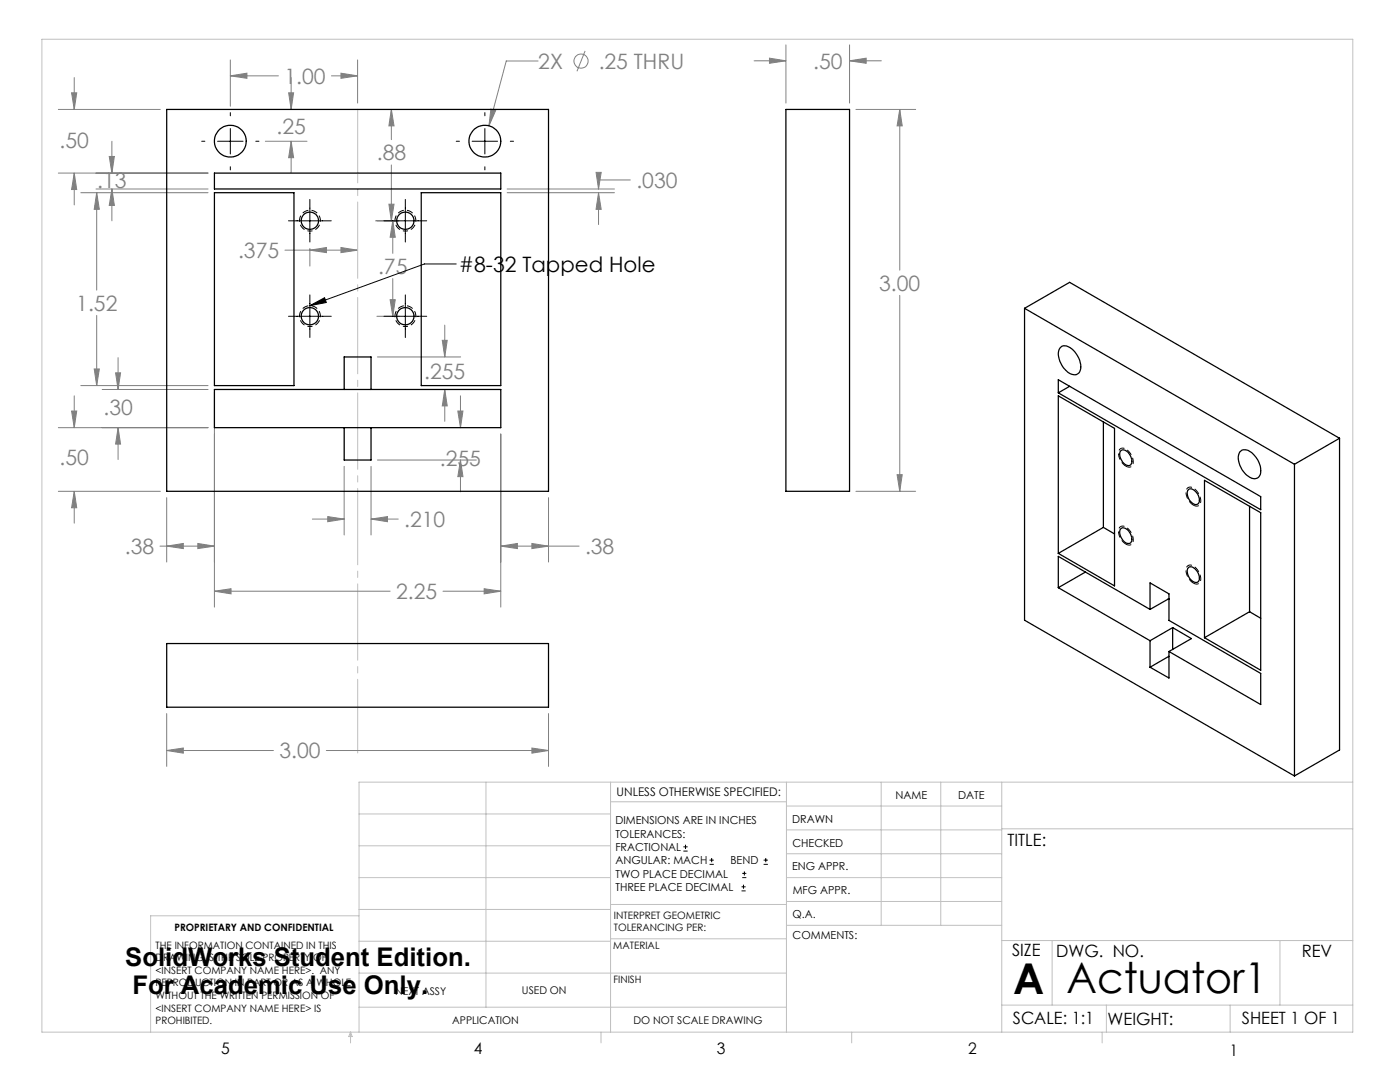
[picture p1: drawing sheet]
<svg xmlns="http://www.w3.org/2000/svg" width="279mm" height="216mm" viewBox="0 0 279 216" stroke-linecap="round" stroke-linejoin="round" font-family="sans-serif">
<g fill="none" stroke="#808080" stroke-width=".2">
<path d="M14.3 18.5h1l-.5 3.3zM14.8 15.5v6.3M46 15.1l3.3-.5v1zM46 12v9.2M46 15.1h9.6M57.6 18.5h1l-.5 3.3zM58.1 15.5v6.3M66.1 15.1h5.3M68.1 14.6l3.3 .5-3.3 .5zM71.4 12v8.6M107.4 12.2h-6.4l-3.4 12.9M116.8 10.2l-1.7 4"/>
<path d="M150.5 12.1h6.3M153.6 11.6l3.2 .5-3.2 .5zM156.8 9v11.6M169.5 12.1l3.4-.5v1zM169.5 9v11.6M169.5 12.1h6.4M11.6 21.8h20.4M11.6 34.5h29.9M14.8 34.5l.5 3.3h-1zM14.8 34.5v6.4M16.1 38.5h25.4M19.2 37.7h22.3"/>
<path d="M19.3 38.5l.5 3.3h-1zM19.3 38.5v19.4M21.8 31.2h1l-.5 3.3zM22.3 37.7l.5 3.3h-1zM22.3 28.2v6.3M22.3 37.7v6.4M53 28.2h8.3M58.1 28.2l.5 3.3h-1zM58.1 28.2v6.3M78.1 21.8l.5 3.3h-1zM78.1 21.8v6.1M78.1 32.9v11.2"/>
<path d="M98 21.8l.9 .2-1.3 3.1zM101.2 37.7h21.4M101.2 38.5h21.4M119 34.4h1l-.5 3.3zM119.5 38.5l.5 3.3h-1zM119.5 38.5v6.3M125.8 35.9h-6.3v1.8M170.8 21.8h11.9M179.6 21.8l.5 3.3h-1.1zM179.6 21.8v32.1M56.9 49.9h14.5M61.8 49.9l3.4-.5v1z"/>
<path d="M61.8 49.6v3.5M68.1 49.4l3.3 .5-3.3 .5zM74.9 44.1h4.7M77.6 40.7h1l-.5 3.4zM77.9 59.8h1l-.5 3.3zM78.4 44.1l.5 3.2h-1zM78.4 44.1v6.5M78.4 55.6v7.5M179.6 58.9v39.1M14.8 79v6.3M16.1 76.9h25.4M18.8 73.6h1l-.5 3.3z"/>
<path d="M19.3 62.9v14M20.4 77.7h21.1M23.1 74.4h1l-.5 3.3zM23.6 71.4v6.3M42.8 78.2v42.9M75.2 63.1h4.4M75.3 71.2h16.6M88.3 67.9h1l-.5 3.3zM88.8 77.7l.5 3.3h-1zM88.8 64.9v6.3M88.8 77.7v6.4M91.9 79v6.3"/>
<path d="M11.6 85.3h29.9M11.6 98h20.4M14.3 82h1l-.5 3.3zM14.8 98l.5 3.3h-1zM14.8 98v6.4M23.6 85.3l.5 3.3h-1zM23.6 85.3v6.4M33.3 99.3v12.8M68.7 93.1v13.7M74 93.1v13.7M75.3 91.8h19.8M91.4 82h1l-.5 3.3z"/>
<path d="M91.9 91.8l.5 3.3h-1zM91.9 91.8v6.3M99.9 86.6v34.5M109.5 99.3v12.8M170.8 98h11.9M179 94.7h1.1l-.5 3.3zM31.9 109h10.9M33.3 109l3.3-.6v1.1zM39.5 108.4l3.3 .6-3.3 .5zM42.8 118l3.3-.5v1zM42.8 118h35.1M62.3 103.6h6.4"/>
<path d="M65.4 103.1l3.3 .5-3.3 .5zM74 103.6l3.3-.5v1zM74 103.6h5.5M88.4 118h11.5M96.6 117.5l3.3 .5-3.3 .5zM99.9 109l3.4-.6v1.1zM99.9 109h15.7M106.2 108.4l3.3 .6-3.3 .5zM33.3 149.8l3.3-.5v1zM33.3 142.4v10.5M33.3 149.8h21.3M65.1 149.8h44.4"/>
<path d="M106.2 149.3l3.3 .5-3.3 .5zM109.5 142.4v10.5"/>
<circle cx="115.9" cy="12.2" r="1.42"/>
</g>
<g fill="none" stroke="#000" stroke-width=".2">
<path d="M40.3 28.2h.6M43.4 28.2h5.1M46 22.5v.6M46 25.6v5.1M46 33.3v.6M51 28.2h.7M61.8 39.8v8.5M80.9 39.8v8.5M91.1 28.2h.6M94.2 28.2h5.1M96.8 22.5v.6M96.8 25.6v5.1"/>
<path d="M96.8 33.3v.6M101.8 28.2h.7M57.6 44.1h8.5M61.8 58.8v8.5M76.6 44.1h8.6M80.9 58.8v8.5M91.1 52.7h-6.4l-22.9 8.3M57.6 63.1h8.5M61.8 61l3-1.6 .3 1zM76.6 63.1h8.6M136.4 169.8h.8M136.4 169h.8"/>
<path d="M136.8 168.6v.8M141.6 172.5h.9M141.6 171.6h.9M142 171.2v.8M148 177.8h.8M148 177h.8M148.1 175.1h.8M148.1 174.3h.8M148.4 176.5v.8M148.6 173.9v.8M152.4 172.5h.8M152.4 171.6h.8"/>
<path d="M152.8 171.2v.8"/>
</g>
<path d="M61.9 46.1a2.08 2.08 0 0 1-1.9-3.1 2.08 2.08 0 0 1 3.6-.1 2.08 2.08 0 0 1-1.5 3.2h-.2M80.9 46.1a2.08 2.08 0 0 1-1.8-3.1 2.08 2.08 0 0 1 3.5-.1 2.08 2.08 0 0 1-1.5 3.2h-.2M61.9 65.2a2.08 2.08 0 0 1-1.9-3.1 2.08 2.08 0 0 1 3.6-.2 2.08 2.08 0 0 1-1.5 3.3h-.2M80.9 65.2a2.08 2.08 0 0 1-1.8-3.1 2.08 2.08 0 0 1 3.5-.2 2.08 2.08 0 0 1-1.5 3.3h-.2" fill="none" stroke="#000" stroke-width=".2" stroke-dasharray="1.3 .6" stroke-dashoffset=".8" stroke-linecap="butt"/>
<path d="M224.7 93a2.73 2.73 0 0 1-1.2-3.3 1.41 1.41 0 0 1 2 .7 2.04 2.04 0 0 1 .2 2.7l-.4 .1-.6-.2M224.7 108.6a2.73 2.73 0 0 1-1.2-3.4 1.41 1.41 0 0 1 2 .7 2.04 2.04 0 0 1 .2 2.8l-.4 .1-.6-.2M238.2 116.3a2.73 2.73 0 0 1-1.3-3.3 1.41 1.41 0 0 1 2.1 .7 2.04 2.04 0 0 1 .2 2.7l-.5 .1-.5-.2M238.2 100.8a2.73 2.73 0 0 1-1.3-3.4 1.41 1.41 0 0 1 2.1 .7 2.04 2.04 0 0 1 .2 2.8l-.5 .1-.5-.2" fill="none" stroke="#000" stroke-width=".2" stroke-dasharray="1.3 .6" stroke-dashoffset=".1" stroke-linecap="butt"/>
<path d="M71.4 21.8v128.4" fill="none" stroke="#c0c0c0" stroke-width=".2" stroke-dasharray="15.2 1.3 1.3 1.3" stroke-dashoffset=".6"/>
<g fill="none" stroke="#c0c0c0" stroke-width=".2">
<path d="M8.4 7.8h261.6v198.2h-261.6zM97 156.1v44.9M121.8 156.1v49.9M121.8 160h35.2M157 156.1v49.9M175.9 156.1v28.5M187.7 156.1v28.5M199.9 156.1v49.9M270 156.1h-198.4v49.9M71.6 175.1h50.2M71.6 168.8h50.2M71.6 162.4h50.2"/>
<path d="M157 170.4h42.9M157 165.6h42.9M157 160.8h42.9M157 175.1h42.9M157 179.9h42.9M199.9 165.4h70.1M71.6 194.2h85.4M71.6 187.8h50.2M71.6 181.5h50.2M71.6 182.7h-41.5v23.3M121.8 187.3h35.2M121.8 180.5h35.2"/>
<path d="M157 184.6h42.9M199.9 187.7h70.1M210 187.7v12.9M255.4 187.7v12.9M70 206v2.1M70 206l.3 .8h-.7zM71.6 201h85.4M119.9 206v2.1M170 206v2.1M199.9 200.6h70.1M220 206v2.1M220.8 200.6v5.4"/>
<path d="M245.5 200.6v5.4"/>
</g>
<g fill="#808080">
<path d="M46 15.1l3.3-.5v1zM68.1 14.6l3.3 .5-3.3 .5zM61.8 49.9l3.4-.5v1zM68.1 49.4l3.3 .5-3.3 .5z"/>
<path d="M65.4 103.1l3.3 .5-3.3 .5zM74 103.6l3.3-.5v1zM14.3 18.5h1l-.5 3.3zM14.8 34.5l.5 3.3h-1zM21.8 31.2h1l-.5 3.3zM22.3 37.7l.5 3.3h-1zM19.3 38.5l.5 3.3h-1zM18.8 73.6h1l-.5 3.3zM23.1 74.4h1l-.5 3.3zM23.6 85.3l.5 3.3h-1zM14.3 82h1l-.5 3.3zM14.8 98l.5 3.3h-1zM119 34.4h1l-.5 3.3zM119.5 38.5l.5 3.3h-1zM99.9 109l3.4-.6v1.1zM106.2 108.4l3.3 .6-3.3 .5zM42.8 118l3.3-.5v1zM96.6 117.5l3.3 .5-3.3 .5zM33.3 109l3.3-.6v1.1zM39.5 108.4l3.3 .6-3.3 .5zM98 21.8l-.4 3.3 1.3-3.1zM57.6 18.5h1l-.5 3.3zM58.1 28.2l.5 3.3h-1zM77.6 40.7h1l-.5 3.4zM78.1 21.8l.5 3.3h-1zM78.4 44.1l.5 3.2h-1zM77.9 59.8h1l-.5 3.3zM88.3 67.9h1l-.5 3.3zM88.8 77.7l.5 3.3h-1zM91.4 82h1l-.5 3.3zM91.9 91.8l.5 3.3h-1zM179 94.7h1.1l-.5 3.3zM179.6 21.8l.5 3.3h-1.1zM153.6 11.6l3.2 .5-3.2 .5zM169.5 12.1l3.4-.5v1zM33.3 149.8l3.3-.5v1zM106.2 149.3l3.3 .5-3.3 .5z"/>
</g>
<path d="M61.8 61l3-1.6 .3 1z" fill="#000"/>
<g fill="none" stroke="#000" stroke-width=".25">
<path d="M33.3 21.8h76.2v76.2h-76.2zM42.8 34.5h57.1v3.2h-57.1zM42.8 38.5h15.9v38.4h-15.9zM84.1 38.5h15.8v38.4h-15.8zM156.8 21.8h12.7v76.2h-12.7zM42.8 77.7h57.1v7.6h-57.1zM68.7 77.7v-6.5h5.3v6.5M204.5 61.5l53.8 31.1M204.5 61.5v62.3l53.8 31M204.5 61.5l9-5.2 53.8 31.2M211.2 75.8l40.4 23.3v2.6l-40.4-23.3zM211.2 79l11.2 6.5v31.4l-11.2-6.5z"/>
<path d="M211.7 69.3a1.87 1.87 0 0 1 2.5 .6 4.2 4.2 0 0 1 1.3 4.3 1.48 1.48 0 0 1-2.3 .1 4.5 4.5 0 0 1-1.8-4.6zM213.5 77.1l-2.3 1.3M68.7 85.3v6.5h5.3v-6.5M220.2 84.2v21M223.7 89.9a1.32 1.32 0 0 1 1.8 .9 1.54 1.54 0 0 1 0 2.1 2.06 2.06 0 0 1-2.1-2.3zM237.2 97.7a1.34 1.34 0 0 1 1.8 .8 1.54 1.54 0 0 1 0 2.1 1.79 1.79 0 0 1-2-1.6l-.1-.6zM240.4 95.8l11.2 6.5v31.4l-11.2-6.5zM247.4 90.2a1.67 1.67 0 0 1 2.4 .1 4.3 4.3 0 0 1 1.6 4.6 1.42 1.42 0 0 1-2.3 .1 4.4 4.4 0 0 1-1.8-4.5zM258.3 92.6v62.2M267.3 87.5l-9 5.1M267.3 87.5v62.1l-9 5.2M211.2 117.3v-6.3l18.3 10.6"/>
<path d="M211.2 117.3l18.3 10.5M216.6 114.2l-5.4 3.1M220.2 105.2l-9 5.2M220.2 105.2l2.2 1.3M223.7 105.5a1.32 1.32 0 0 1 1.8 .8 1.54 1.54 0 0 1 0 2.1 2.06 2.06 0 0 1-2.1-2.2zM233.1 119.5l.2 .1M233.3 119.5l-3.8 2.1M237.2 113.3a1.27 1.27 0 0 1 1.8 .8 1.54 1.54 0 0 1 0 2.1 2.06 2.06 0 0 1-2.1-2.3zM249.4 101v21.1M33.3 128.4h76.2v12.7h-76.2zM229.5 121.6v-5.3l3.8 2.2v5.3l18.3 10.6v6.2l-18.3-10.6M229.5 127.8v5.3"/>
<path d="M233.3 130v5.3l-3.8-2.2M233.3 131l-3.8 2.1M234 125.2l3.8 2.2-4.5 2.6M234 125.2l-4.5 2.6M234 125.2v4.4M249.4 122.1l-9 5.1M249.4 122.1l2.2 1.3"/>
<circle cx="46" cy="28.2" r="3.2"/>
<circle cx="96.8" cy="28.2" r="3.2"/>
<circle cx="61.8" cy="44" r="1.74"/>
<circle cx="80.9" cy="44" r="1.74"/>
<circle cx="61.8" cy="63.1" r="1.74"/>
<circle cx="80.9" cy="63.1" r="1.74"/>
</g>
<g font-size="8.5">
<text x="202.2" y="198.3">A</text>
<text x="212.9" y="198.1">Actuator1</text>
</g>
<g font-size="5.1">
<text x="25" y="192.7">SolidWorks Student Edition.</text>
<text x="26.4" y="198.3">For Academic Use Only.</text>
</g>
<g font-size="4.2" fill="#808080">
<text x="56.8" y="16.7">1.00</text>
<text x="107.4" y="13.7">2X</text>
<text x="119.5" y="13.7">.25 THRU</text>
<text x="162.3" y="13.7">.50</text>
<text x="11.9" y="29.5">.50</text>
<text x="55.2" y="26.7">.25</text>
<text x="75.2" y="32">.88</text>
<text x="19.4" y="37.5">.13</text>
<text x="127" y="37.5">.030</text>
<text x="47.5" y="51.5">.375</text>
<text x="75.5" y="54.6">.75</text>
<text x="175.5" y="58">3.00</text>
<text x="15.2" y="62">1.52</text>
<text x="84.7" y="75.7">.255</text>
<text x="20.7" y="82.8">.30</text>
<text x="11.9" y="92.8">.50</text>
<text x="87.8" y="92.9">.255</text>
<text x="80.7" y="105.2">.210</text>
<text x="24.9" y="110.6">.38</text>
<text x="116.7" y="110.6">.38</text>
<text x="79" y="119.6">2.25</text>
<text x="55.8" y="151.3">3.00</text>
</g>
<text font-size="4.2" x="91.6" y="54.3">#8-32 Tapped Hole</text>
<g font-size="3.4">
<text x="201.1" y="168.8">TITLE:</text>
<text x="202" y="190.8">SIZE</text>
<text x="210.8" y="190.9">DWG. NO.</text>
<text x="259.8" y="191">REV</text>
<text x="202.1" y="204.4">SCALE: 1:1</text>
<text x="221" y="204.5">WEIGHT:</text>
<text x="247.8" y="204.4">SHEET 1 OF 1</text>
</g>
<g font-size="3.2">
<text x="44.2" y="210.4">5</text>
<text x="94.6" y="210.3">4</text>
<text x="143.1" y="210.4">3</text>
<text x="193.2" y="210.3">2</text>
<text x="245.4" y="210.6">1</text>
</g>
<text font-size="2.4" x="123.1" y="158.9">UNLESS OTHERWISE SPECIFIED:</text>
<g font-size="2.2">
<text x="178.7" y="159.4">NAME</text>
<text x="191.2" y="159.4">DATE</text>
<text x="122.8" y="164.5">DIMENSIONS ARE IN INCHES</text>
<text x="122.8" y="167.1">TOLERANCES:</text>
<text x="158.1" y="164.2">DRAWN</text>
<text x="122.8" y="169.8">FRACTIONAL</text>
<text x="122.8" y="172.5">ANGULAR: MACH</text>
<text x="145.8" y="172.5">BEND</text>
<text x="158.1" y="173.7">ENG APPR.</text>
<text x="158.2" y="169.1">CHECKED</text>
<text x="122.8" y="175.1">TWO PLACE DECIMAL</text>
<text x="122.8" y="177.8">THREE PLACE DECIMAL</text>
<text x="158.2" y="178.4">MFG APPR.</text>
<text x="158.2" y="183.2">Q.A.</text>
<text x="158.2" y="187.4">COMMENTS:</text>
</g>
<g font-size="2.1">
<text x="78.8" y="198.5">NEXT ASSY</text>
<text x="104.2" y="198.4">USED ON</text>
<text x="90.2" y="204.3">APPLICATION</text>
<text x="126.4" y="204.3">DO NOT SCALE DRAWING</text>
</g>
<g font-size="2">
<text x="34.8" y="185.7">PROPRIETARY AND CONFIDENTIAL</text>
<text x="122.5" y="183.3">INTERPRET GEOMETRIC</text>
<text x="122.5" y="185.9">TOLERANCING PER:</text>
<text x="31.1" y="189.3">THE INFORMATION CONTAINED IN THIS</text>
<text x="31.1" y="191.8">DRAWING IS THE SOLE PROPERTY OF</text>
<text x="122.4" y="189.4">MATERIAL</text>
<text x="31.1" y="194.3">&lt;INSERT COMPANY NAME HERE&gt;. ANY</text>
<text x="31.1" y="196.8">REPRODUCTION IN PART OR AS A WHOLE</text>
<text x="122.4" y="196.2">FINISH</text>
<text x="31.1" y="199.4">WITHOUT THE WRITTEN PERMISSION OF</text>
<text x="31.1" y="201.9">&lt;INSERT COMPANY NAME HERE&gt; IS</text>
<text x="31.1" y="204.4">PROHIBITED.</text>
</g>
</svg>
